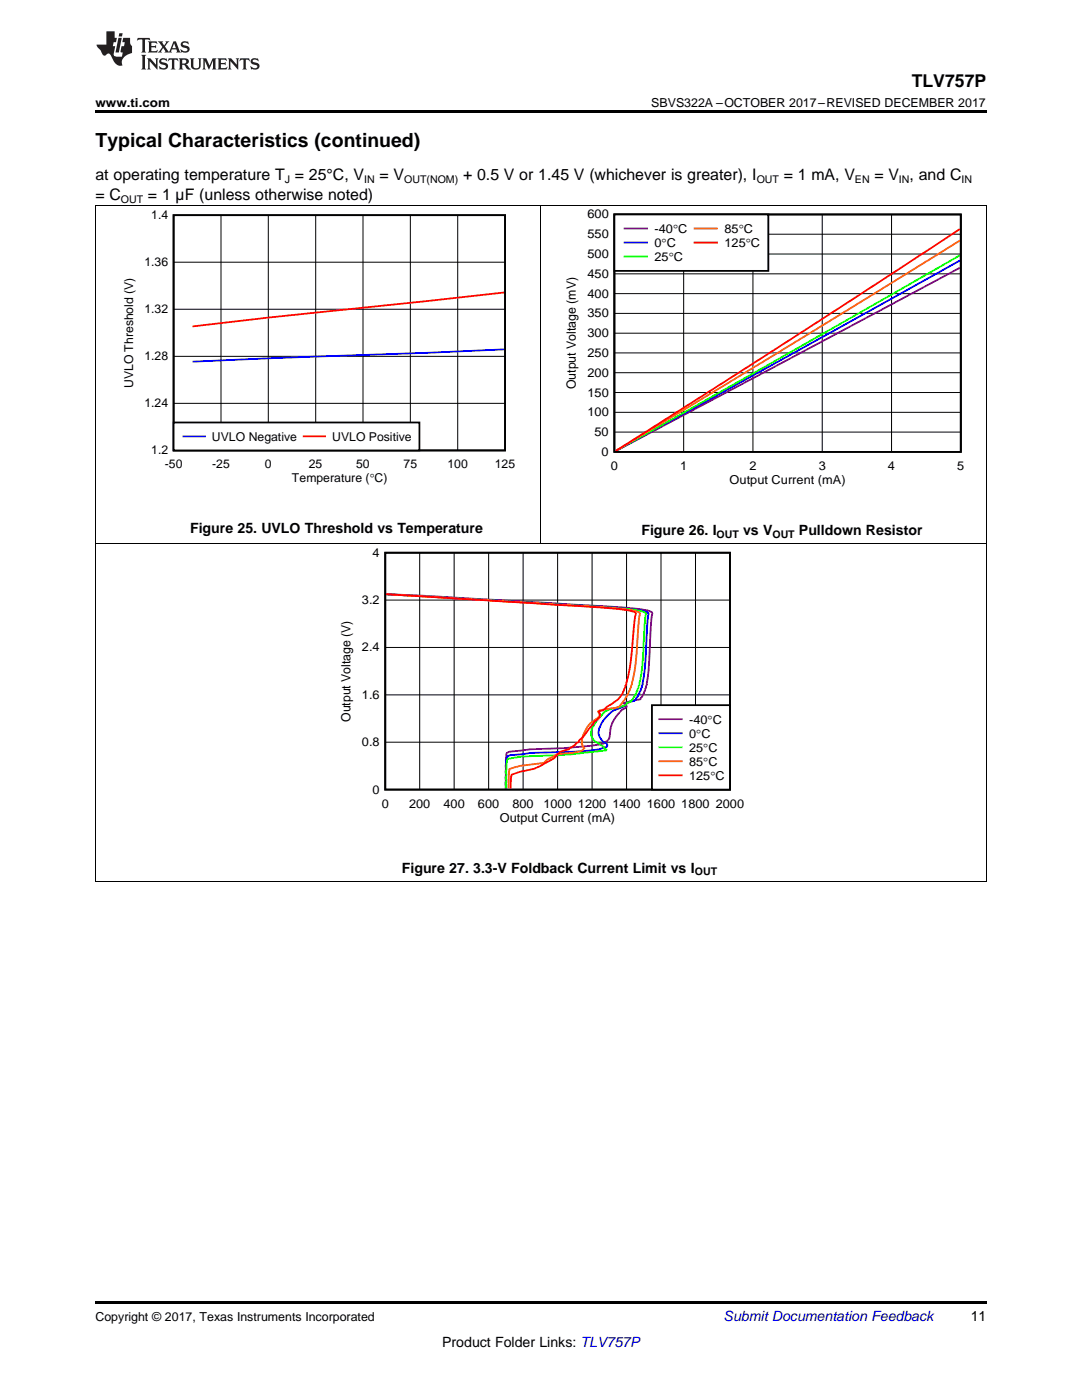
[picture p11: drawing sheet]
<svg xmlns="http://www.w3.org/2000/svg" width="216mm" height="279mm" viewBox="0 0 216 279" stroke-linecap="round" stroke-linejoin="round" font-family="sans-serif">
<path d="M19 259.7h177.8v.5h-177.8z" fill="#000"/>
<g fill="none" stroke="#000" stroke-width=".2">
<path d="M19.1 108.5v67.4M76.9 119.8h68.8M83.7 110.3v47.3M90.6 110.3v47.3M97.5 110.3v47.3M104.4 110.3v47.3M111.3 110.3v47.3M118.1 110.3v47.3M125 110.3v47.3M131.9 110.3v47.3M138.8 110.3v47.3M196.8 108.5v67.4"/>
<path d="M76.9 138.7h68.8M76.9 129.2h68.8M76.9 148.1h68.8M19 175.8h177.8"/>
</g>
<path d="M76.9 110.3h68.8v47.3h-68.8z" fill="none" stroke="#000" stroke-width=".36"/>
<path d="M77.2 118.6l36.9 2.1a116.9 116.9 0 0 1 15.1 1.1l.8 .3 .2 .3-.3 1.5-.5 9.5-.3 3.2-.6 1.8-.7 1.2-1.9 .3-1.6 .4 .6 .3 .2 .4a6.9 6.9 0 0 0-3.5 6.2l-.2 .5-.9 .7a42.9 42.9 0 0 1-8 .9l-6.7 .2-4.1 .5-.6 .3-.2 1.4v5.7" fill="none" stroke="#800080" stroke-width=".36"/>
<path d="M77 118.6l35.2 2.1a152.9 152.9 0 0 1 15.9 1.1l1 .3 .3 .3-.3 3-.3 6.8-.5 4.4-.7 1.8-.7 1.2-.3 .3-1.6 .4a1.12 1.12 0 0 1-1.2 1 6 6 0 0 0-4.4 5.2 2.72 2.72 0 0 0 1.6 1.9l.2 .4-.2 .3-1.5 .4-1.7 .3-3.1 .2-8.8 .3-4.2 .4a1 1 0 0 0-.7 1l-.1 5.7" fill="none" stroke="#00f" stroke-width=".36"/>
<path d="M77 118.6l34.4 2.1a157.5 157.5 0 0 1 16 1.1l1.1 .3 .4 .3-.3 2.7-.3 6.8-.4 2.9a8.6 8.6 0 0 1-1.9 5.1l-1 .4v.3a8.2 8.2 0 0 1-3.1 .9 5.4 5.4 0 0 0-2.6 2.1l-.7 1a2.26 2.26 0 0 0 .8 3.8l1.1 .7v.2l.5 .2-.1 .3-2.3 .2a100.1 100.1 0 0 1-14.2 1l-3.1 .4-.3 1.5v4.5" fill="none" stroke="#0f0" stroke-width=".36"/>
<path d="M77 118.6l33.9 2.1a147.1 147.1 0 0 1 15.5 1.1l1 .3 .3 .3-.2 1.5-.8 9.5a14.7 14.7 0 0 1-2.6 6.9 1.81 1.81 0 0 1-1.3 1l-3 .4-.4 .3v.2a.69 .69 0 0 1 .2 .7 .69 .69 0 0 1-.5 .5 5.9 5.9 0 0 0-2.9 4.5l-.2 .5 .2 .4 .4 .5-.4 .5-2.1 .5-2.9 .2-1.7 .9-1 .9-4.8 .6-2 .5-.2 1.8v2.2" fill="none" stroke="#f60" stroke-width=".36"/>
<path d="M77 118.6l33 2.1a165.4 165.4 0 0 1 15.5 1.1l1.1 .3 .3 .3-.3 1.5-1 9.5a17 17 0 0 1-1.8 5.6l-.4 .6-2.3 1.4a2.31 2.31 0 0 1-1.7 1 1.19 1.19 0 0 1-.5 1.9l-.4 .2a1.56 1.56 0 0 1-.9 1.2l-1.1 1.6-.9 .8-.2 .4-.5 .3v.2l-1.4 .9-.9 .3a3.1 3.1 0 0 0-1.9 1.4l-.7 .5a14.6 14.6 0 0 1-6.3 2.3l-1.6 .6-.2 2.8" fill="none" stroke="#f00" stroke-width=".36"/>
<path d="M130.1 140.7h15.5v16.9h-15.5z" fill-rule="evenodd" fill="#fff"/>
<path d="M122.6 42.8h69.1v47.4h-69.1zM130.1 140.7h15.6v16.9h-15.6z" fill="none" stroke="#000" stroke-width=".36"/>
<path d="M191.5 53.4l-68.6 36.6M131.6 143.5h4.4" fill="none" stroke="#800080" stroke-width=".36"/>
<path d="M191.5 52l-68.6 38M131.6 146.3h4.4" fill="none" stroke="#00f" stroke-width=".36"/>
<path d="M191.5 51l-68.6 39M131.6 149.1h4.4" fill="none" stroke="#0f0" stroke-width=".36"/>
<path d="M191.5 48l-30.2 18.7-38.5 23.3M131.6 151.9h4.4" fill="none" stroke="#f60" stroke-width=".36"/>
<path d="M191.5 45.7l-27.4 18-41.3 26.3M131.6 154.7h4.4" fill="none" stroke="#f00" stroke-width=".36"/>
<g fill="none" stroke="#000" stroke-width=".2">
<path d="M19.1 41.1v67.4M107.9 41.1v67.4M122.6 58.6h69.1M122.6 54.6h69.1M122.6 50.7h69.1M122.6 46.7h69.1M136.4 42.8v47.4M150.2 42.8v47.4M164.1 42.8v47.4M177.9 42.8v47.4M196.8 41.1v67.4M122.6 78.3h69.1"/>
<path d="M122.6 74.4h69.1M122.6 70.4h69.1M122.6 66.5h69.1M122.6 62.5h69.1M122.6 86.2h69.1M122.6 82.3h69.1M19 108.5h177.8"/>
</g>
<path d="M122.6 42.8h30.7v11.3h-30.7z" fill-rule="evenodd" fill="#fff"/>
<path d="M122.6 42.8h30.7v11.3h-30.7z" fill="none" stroke="#000" stroke-width=".36"/>
<path d="M124.6 45.6h4.5" fill="none" stroke="#800080" stroke-width=".36"/>
<path d="M124.6 48.4h4.5" fill="none" stroke="#00f" stroke-width=".36"/>
<path d="M124.6 51.2h4.5" fill="none" stroke="#0f0" stroke-width=".36"/>
<path d="M138.6 45.6h4.5" fill="none" stroke="#f60" stroke-width=".36"/>
<path d="M138.6 48.4h4.5" fill="none" stroke="#f00" stroke-width=".36"/>
<path d="M24.3 42h78.4v54.8h-78.4z" fill-rule="evenodd" fill="#fff"/>
<path d="M34.6 42.9h66.2v47h-66.2z" fill="none" stroke="#000" stroke-width=".35"/>
<path d="M34.6 52.3h66.2M44.1 42.9v47M53.5 42.9v47M63 42.9v47M72.4 42.9v47M81.9 42.9v47M91.3 42.9v47M34.6 71.1h66.2M34.6 61.7h66.2M34.6 80.5h66.2" fill="none" stroke="#000" stroke-width=".2"/>
<path d="M100.6 69.7l-62.2 2.5" fill="none" stroke="#00f" stroke-width=".35"/>
<path d="M100.6 58.4l-47.1 5-15.1 1.7" fill="none" stroke="#f00" stroke-width=".35"/>
<path d="M34.6 84.3h49.1v5.6h-49.1z" fill-rule="evenodd" fill="#fff"/>
<path d="M34.6 84.3h49.1v5.6h-49.1z" fill="none" stroke="#000" stroke-width=".35"/>
<path d="M36.6 87.1h4.3" fill="none" stroke="#00f" stroke-width=".35"/>
<path d="M60.6 87.1h4.3" fill="none" stroke="#f00" stroke-width=".35"/>
<path d="M19 41.1h177.8" fill="none" stroke="#000" stroke-width=".2"/>
<path d="M19 22h177.8v.5h-177.8z" fill="#000"/>
<g fill="#231f20">
<path d="M27.5 7.6l-.1 .5 .4-.2h.6v.1v2.1l-.2 .4h1l-.3-.4v-2.1l.1-.1h.5l.5 .2-.2-.5zM29.5 8.3l.2 .3v1.5l-.2 .4h1.8l.2-.6a1.04 1.04 0 0 1-1.3 .2v-.7h.6l.3 .2v-.6l-.3 .2h-.6v-.6l.8-.1 .4 .3-.2-.5zM31.5 8.3l.9 1.1-.9 1.1h.8l-.2-.2 .5-.7 .4 .7-.2 .2h1.5l-.1-.2 .1-.4h.9l.1 .4-.2 .2h1l-.3-.3-.7-1.9h-.5l-.9 2-.8-1 .9-1h-.8l.1 .3-.3 .5-.4-.6 .2-.2zM34.7 8.6l.4 1h-.7zM36.3 8.4a.63 .63 0 0 0-.2 .7 .63 .63 0 0 0 .6 .4l.6 .2 .1 .2a.75 .75 0 0 1-.7 .4 .75 .75 0 0 1-.6-.5l.1 .7 .1-.1a1.11 1.11 0 0 0 1.5-.6 1.13 1.13 0 0 0-1.2-.8l-.1-.4a1.04 1.04 0 0 1 1.2 .2l-.2-.5-.1 .1-.5-.2zM28.2 10.9l.2 .4v2.2l-.2 .4h1l-.3-.4v-2.2l.3-.4zM29.3 11.6l.3 .4v1.5l-.3 .4h.8l-.2-.4v-1.3l1.5 1.7v-1.9l.2-.4h-.7l.2 .4v.9l-1.1-1.3zM32 11.8a.62 .62 0 0 0-.2 .7 .62 .62 0 0 0 .6 .4l.6 .1 .1 .3a.76 .76 0 0 1-.7 .3 .76 .76 0 0 1-.6-.4l.1 .7 .1-.1a1.11 1.11 0 0 0 1.5-.6 1.13 1.13 0 0 0-1.2-.8l-.1-.4a1.04 1.04 0 0 1 1.2 .2l-.2-.6-.1 .1-.5-.1zM33.7 11.6l-.2 .6a.61 .61 0 0 1 .8-.3v1.6l-.2 .4h.9l-.2-.4v-1.6a.63 .63 0 0 1 .8 .3l-.2-.6zM35.6 11.6l.3 .4v1.5l-.3 .4h1l-.2-.2v-.8l.5 .2a.76 .76 0 0 0 1.2 .7l-1-1a.58 .58 0 0 0 .6-.5 .58 .58 0 0 0-.5-.6zM36.4 11.9h.1a.45 .45 0 0 1 .5 .1 .45 .45 0 0 1 .1 .5l-.7 .2zM37.9 11.6l.2 .2a2.17 2.17 0 0 0 .3 1.9 .99 .99 0 0 0 1.6-.6v-1.1l.2-.4h-.7l.2 .2a1.92 1.92 0 0 1-.2 1.8 .6 .6 0 0 1-.9-.5v-1.1l.2-.4zM40.4 11.6l.2 .4v1.5l-.2 .4h.7l-.2-.4v-1.4l.8 1.8 .8-1.8v1.4l-.2 .4h.9l-.2-.4v-1.5l.2-.4h-.8l-.6 1.5-.6-1.5zM43.4 11.6l.2 .4v1.5l-.2 .4h1.8l.2-.6a1.04 1.04 0 0 1-1.3 .1v-.6h.5l.4 .2v-.6l-.4 .2h-.5v-.7h.8l.3 .3-.1-.6zM45.5 11.6l.2 .4v1.5l-.2 .4h.7l-.2-.4v-1.3l1.5 1.7v-1.9l.2-.4h-.7l.2 .4v.9l-1.1-1.3zM47.9 11.6l-.1 .6a.61 .61 0 0 1 .8-.3v1.6l-.3 .4h1l-.3-.4 .1-1.6a.63 .63 0 0 1 .7 .3l-.1-.6zM50.2 11.8a.62 .62 0 0 0-.2 .7 .62 .62 0 0 0 .6 .4l.6 .1 .2 .3a.76 .76 0 0 1-.8 .3 .76 .76 0 0 1-.6-.4l.1 .7 .2-.1a1.11 1.11 0 0 0 1.5-.6 1.13 1.13 0 0 0-1.3-.8l-.1-.4a1.04 1.04 0 0 1 1.2 .2l-.1-.6-.2 .1-.5-.1z"/>
<path d="M21.2 6.3v2.6h-1.9l.1 .4 .7 .9a.91 .91 0 0 0 1 .8 .56 .56 0 0 1 .5-.3 .56 .56 0 0 1 .5 .3l.4 .8a1.53 1.53 0 0 0 1.9 1.2 1.54 1.54 0 0 1 1-2.1l.9-.3v-1.4a1.52 1.52 0 0 1-.3-1.6h-1.4l-.2 .8h.5l-.2 .8h-.4l-.2 1v.2l.4 .1-.2 .8a1.93 1.93 0 0 1-1.6-.3l.3-1.8h-.5l.2-.8h.4l.2-.8h-.4v-1.3zM23.6 7.6l-.6 2.9h.7l.6-2.9zM23.8 6.6l-.1 .7h.6l.2-.7z"/>
</g>
<text font-size="3.9" x="19" y="29.3">Typical Characteristics (continued)</text>
<text font-size="3.5" x="181.9" y="17.3">TLV757P</text>
<g font-size="3.2">
<text x="19" y="36">at operating temperature T = 25°C, V</text>
<text x="75.7" y="36">= V</text>
<text x="92.4" y="36">+ 0.5 V or 1.45 V (whichever is greater), I</text>
<text x="156.4" y="36">= 1 mA, V</text>
<text x="174.5" y="36">= V , and C</text>
<text x="19" y="39.9">= C</text>
<text x="29.5" y="39.9">= 1 µF (unless otherwise noted)</text>
</g>
<g font-size="2.8">
<text x="37.9" y="106.4">Figure 25. UVLO Threshold vs Temperature</text>
<text x="128" y="106.8">Figure 26. I</text>
<text x="148.3" y="106.8">vs V</text>
<text x="159.4" y="106.8">Pulldown Resistor</text>
<text x="80.2" y="174.1">Figure 27. 3.3-V Foldback Current Limit vs I</text>
<text x="193.7" y="263.6">11</text>
<text x="88.2" y="268.9">Product Folder Links: TLV757P</text>
</g>
<text font-size="2.8" fill="#0000c8" x="144.4" y="263.6">Submit Documentation Feedback</text>
<g font-size="2.5">
<text x="19" y="21.4">www.ti.com</text>
<text x="130" y="21.4">SBVS322A –OCTOBER 2017–REVISED DECEMBER 2017</text>
<text x="117.2" y="47.6">550</text>
<text x="117.2" y="43.6">600</text>
<text x="130.6" y="46.5">-40qC</text>
<text x="144.6" y="46.5">85qC</text>
<text x="117.2" y="51.5">500</text>
<text x="130.6" y="49.3">0qC</text>
<text x="130.6" y="52.1">25qC</text>
<text x="144.6" y="49.3">125qC</text>
<text x="117.2" y="59.4">400</text>
<text x="117.2" y="55.5">450</text>
<text x="117.2" y="63.4">350</text>
<text x="117.2" y="71.2">250</text>
<text x="117.2" y="67.3">300</text>
<text x="114.9" y="77.7" transform="rotate(-90 114.9 77.7)">Output Voltage (mV)</text>
<text x="117.2" y="75.2">200</text>
<text x="117.2" y="83.1">100</text>
<text x="117.2" y="79.1">150</text>
<text x="118.6" y="87">50</text>
<text x="120.1" y="91">0</text>
<text x="121.9" y="93.8">0</text>
<text x="135.7" y="93.8">1</text>
<text x="149.5" y="93.8">2</text>
<text x="163.4" y="93.8">3</text>
<text x="177.2" y="93.8">4</text>
<text x="191" y="93.8">5</text>
<text x="145.6" y="96.6">Output Current (mA)</text>
<text x="69.9" y="144.1" transform="rotate(-90 69.9 144.1)">Output Voltage (V)</text>
<text x="19" y="263.6">Copyright © 2017, Texas Instruments Incorporated</text>
</g>
<g font-size="2.4">
<text x="30.2" y="43.7">1.4</text>
<text x="28.8" y="53.1">1.36</text>
<text x="28.8" y="62.5">1.32</text>
<text x="28.8" y="71.9">1.28</text>
<text x="26.6" y="77.4" transform="rotate(-90 26.6 77.4)">UVLO Threshold (V)</text>
<text x="28.8" y="81.3">1.24</text>
<text x="42.3" y="88">UVLO Negative</text>
<text x="66.3" y="88">UVLO Positive</text>
<text x="30.2" y="90.7">1.2</text>
<text x="32.9" y="93.5">-50</text>
<text x="42.3" y="93.5">-25</text>
<text x="52.9" y="93.5">0</text>
<text x="61.6" y="93.5">25</text>
<text x="71.1" y="93.5">50</text>
<text x="80.5" y="93.5">75</text>
<text x="89.3" y="93.5">100</text>
<text x="98.7" y="93.5">125</text>
<text x="58.3" y="96.3">Temperature (qC)</text>
<text x="74.3" y="111.1">4</text>
<text x="72.2" y="120.6">3.2</text>
<text x="72.2" y="130">2.4</text>
<text x="72.2" y="139.5">1.6</text>
<text x="72.2" y="148.9">0.8</text>
<text x="137.5" y="144.4">-40qC</text>
<text x="137.5" y="147.2">0</text>
<text x="138.9" y="147.2">qC</text>
<text x="137.5" y="150">25qC</text>
<text x="137.5" y="152.8">85qC</text>
<text x="137.5" y="155.6">125qC</text>
<text x="74.3" y="158.4">0</text>
<text x="76.2" y="161.2">0</text>
<text x="81.6" y="161.2">200</text>
<text x="88.5" y="161.2">400</text>
<text x="95.4" y="161.2">600</text>
<text x="102.3" y="161.2">800</text>
<text x="108.4" y="161.2">1000</text>
<text x="115.3" y="161.2">1200</text>
<text x="122.2" y="161.2">1400</text>
<text x="129.1" y="161.2">1600</text>
<text x="135.9" y="161.2">1800 2000</text>
<text x="99.7" y="164">Output Current (mA)</text>
</g>
<g font-size="2.1">
<text x="24.1" y="40.5">OUT</text>
<text x="56.8" y="36.6">J</text>
<text x="72.7" y="36.6">IN</text>
<text x="80.6" y="36.6">OUT(NOM)</text>
<text x="151" y="36.6">OUT</text>
<text x="170.6" y="36.6">EN</text>
<text x="179.4" y="36.6">IN</text>
<text x="191.9" y="36.6">IN</text>
<text x="143" y="107.3">OUT</text>
<text x="154.1" y="107.3">OUT</text>
<text x="138.6" y="174.7">OUT</text>
</g>
</svg>
